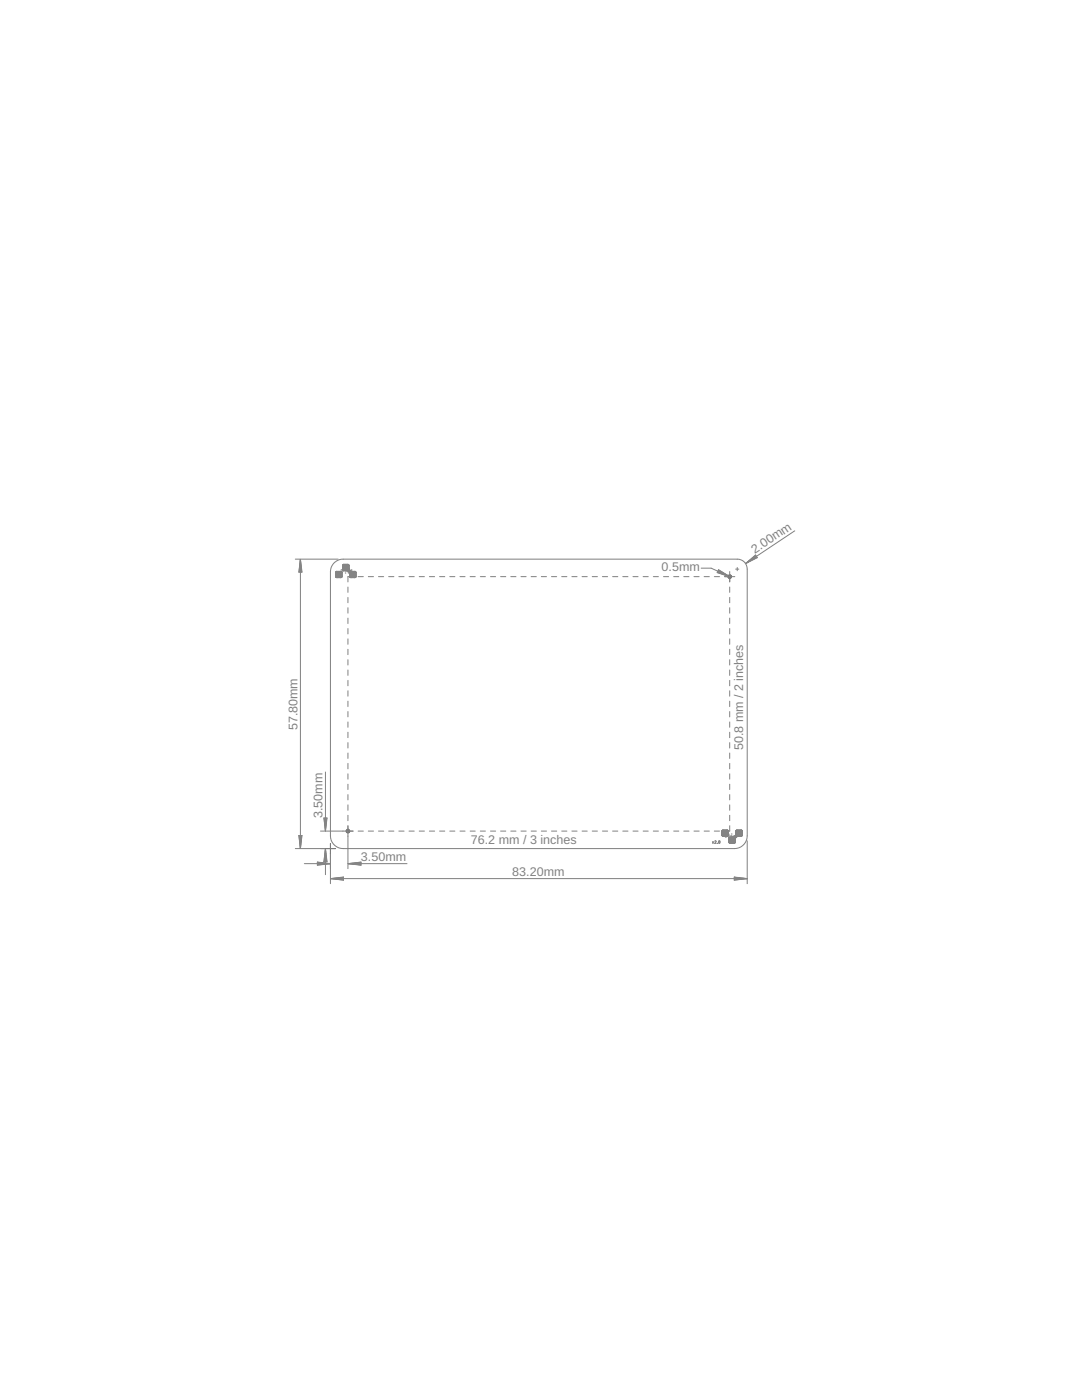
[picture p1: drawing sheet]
<svg xmlns="http://www.w3.org/2000/svg" width="216mm" height="279mm" viewBox="0 0 216 279" stroke-linecap="round" stroke-linejoin="round" font-family="sans-serif">
<g fill="none" stroke="#808080" stroke-width=".2">
<path d="M67 114.3v.7M67 115v.2M67 115.1h1.2M67 115h1.2M67 114.9h1.2M67 114.8h1.2M67 114.7h1.2M67 114.6h1.2M67 114.5h1.2M67 114.4h1.2M67 114.3h1.2M67 114.2h1.2"/>
<path d="M67 115.2l.2 .1 1-.1M67 114.2v.1M67 115.2h1.2M67 114.1h1.2M67.1 114.1l-.1 .1M67.1 114h1M67.1 114v.1M67.2 114h-.1M68.1 114h.1M68.1 114l.1 .1M68.2 114.1v.1M68.2 115.2h.1"/>
<path d="M68.2 114.2h.1M68.2 115.1v.1M68.2 114.2v.9M68.4 112.9v.7l.2 .3M68.4 113.7h1.3M68.4 113.6h1.3M68.4 113.5h1.3M68.4 113.4h1.2M68.4 113.3h1.2M68.4 113.2h1.2M68.4 113.1h1.2M68.4 113h1.2"/>
<path d="M68.4 112.9h1.2M68.4 112.8h1.2M68.4 113.8h1.4M68.4 112.7h1.2M68.5 112.7h1.1M68.5 112.7l-.1 .2M68.5 113.8h1.3M68.5 113.9h1.4M69.3 113.9l.4 .3M69.3 113.9h.6M69.4 114h.8M69.6 114h1.3"/>
<path d="M69.6 112.7v.1M69.6 114.1h1.4M69.6 114.2h1.4M69.6 112.8v.6M69.6 113.4l.1 .1M69.7 114.2h1.3M69.7 113.5v.2M69.7 114.2v.1M69.7 114.3h1.3M69.7 114.3l.1 .2M69.7 114.4h1.3M69.7 113.7l.1 .1"/>
<path d="M69.8 115.1h1.2M69.8 115h1.2M69.8 114.9h1.2M69.8 114.8h1.2M69.8 114.7h1.2M69.8 114.6h1.2M69.8 114.5h1.2M69.8 114.4h1.2M69.8 115.1v.1M69.8 114.5v.6M69.8 115.2l.2 .1 1-.1M69.8 115.2h1.2"/>
<path d="M69.8 113.8l.1 .1M69.9 113.9l.4 .1M70.8 114h.1M70.9 114l.1 .1M71 114.1v.1M71 114.2h.1M71 115.2h.1M71 114.2v.9M71 115.1v.1M142.2 168l.1 .3 .1-.3M142.6 167.9h.3l-.3 .4h.3M143.1 168.3h.1"/>
<path d="M143.2 168.3h.1M143.4 167.9l.1-.1a.21 .21 0 0 1 .2 .2 .21 .21 0 0 1-.3 .2zM143.6 167.9l-.2 .3M144 165.9v.7M144 166.6l.1 .1M144 166.6h1.3M144 166.5h1.3M144 166.4h1.3M144 166.3h1.3M144 166.2h1.3M144 166.1h1.3M144 166h1.3"/>
<path d="M144 165.9h1.3M144 165.8h1.3M144.1 166.7v.1M144.1 166.7h1.2M144.1 165.8l-.1 .1M144.1 166.8h.1M144.1 166.8h1.2M144.1 165.8h1.2M144.1 166.8h1.1M144.1 166.8l.1 .1M144.1 165.7h1.1M144.2 165.7l-.1 .1"/>
<path d="M144.2 165.7h1M144.2 166.9h1M145.2 165.7h.1M145.2 165.7l.1 .1M145.2 166.8l-1 .1M145.3 165.8h.1M145.3 166.8h-.1M145.3 165.8v1M145.4 167.3v.7M145.4 168l.1 .2M145.4 168.1h1.3M145.4 168h1.3"/>
<path d="M145.4 167.9h1.3M145.4 167.8h1.3M145.4 167.7h1.3M145.4 167.6h1.3M145.4 167.5h1.3M145.4 167.4h1.3M145.4 167.3h1.3M145.4 167.3h1.4M145.5 168.1h1.2M145.5 167.2h1.3M145.5 168.2h.1M145.5 167.2l-.1 .1"/>
<path d="M145.5 168.2h1.2M145.5 168.2l.1 .1M145.5 168.3h1.1M145.6 168.3h.9M145.6 167h1.4M146.4 167h.6M146.5 167h.6M146.6 166.9l-1.1 .3M146.6 166.9h1.4M146.6 168.2l-.1 .1M146.7 166.8h1.3M146.7 168.2h-.1"/>
<path d="M146.7 166.8h1.4M146.7 168.1v.1M146.7 167.5v.6M146.7 167.4v.1M146.7 166.8l-.1 .1M146.7 166.7h1.4M146.7 167.3v.1M146.8 166.7h1.3M146.8 166.6h1.3M146.8 167.2l-.1 .1M146.8 166.5h1.3M146.8 166.4h1.3"/>
<path d="M146.8 166.3h1.3M146.8 166.2h1.3M146.8 166.1h1.3M146.8 166h1.3M146.8 165.9h1.3M146.8 165.8h1.3M146.8 165.8v.7M146.8 166.5l-.1 .3M146.9 165.8h1.2M146.9 165.8h-.1M146.9 167.1l-.1 .1M146.9 167.1h-1.4"/>
<path d="M146.9 165.7h1.1M147 165.7h1M147 165.7l-.1 .1M147.1 167l-.2 .1M147.3 166.9l-.2 .1M148 166.9h-1.4M148 165.7h.1M148 166.8v.1M148 165.7l.1 .1M148.1 166.8h-.1M148.1 165.8h.1M148.1 165.8v1"/>
</g>
<g fill="#808080" stroke="#808080" stroke-width=".2">
<circle cx="69.4" cy="165.9" r=".36"/>
<circle cx="145.6" cy="115.1" r=".36"/>
</g>
<path d="M64.9 169.4h2.1M65.9 168.3v2.1" fill="none" stroke="#000" stroke-width=".2"/>
<g fill="none" stroke="#7f7f7f" stroke-width=".2">
<path d="M66.5 112.5l.3-.3a2.47 2.47 0 0 1 1.7-.6h78.6a1.95 1.95 0 0 1 2 2v53.2a2.54 2.54 0 0 1-2.5 2.6h-78.1a2.54 2.54 0 0 1-2.6-2.6v-52.7a2.47 2.47 0 0 1 .6-1.6z"/>
<circle cx="69.4" cy="165.9" r=".25"/>
</g>
<circle cx="69.4" cy="165.9" r=".25" fill="#fff" stroke="#000" stroke-width=".2"/>
<circle cx="145.6" cy="115.1" r=".25" fill="none" stroke="#7f7f7f" stroke-width=".2"/>
<circle cx="145.6" cy="115.1" r=".25" fill="#fff" stroke="#000" stroke-width=".2"/>
<g fill="none" stroke="#808080" stroke-width=".2">
<path d="M58.9 111.6h8.6M59.9 111.7v57.6M59.9 111.7l.4 2.5h-.7zM59.9 111.7l-.1 2.5M59.9 111.7l.2 2.5M59.9 111.7l-.2 2.5M59.9 111.7l.3 2.5M69.4 117.2v1M69.4 119.2v1.1M70.5 115.1h-1.1v1M71.5 115.1h1M73.5 115.1h1"/>
<path d="M75.5 115.1h1.1M77.6 115.1h1M79.6 115.1h1M81.6 115.1h1.1M83.7 115.1h1M85.7 115.1h1M87.7 115.1h1.1M89.7 115.1h1.1M91.8 115.1h1M93.8 115.1h1M95.8 115.1h1.1M97.9 115.1h1"/>
<path d="M99.9 115.1h1M101.9 115.1h1.1M103.9 115.1h1.1M106 115.1h1M108 115.1h1.1M110 115.1h1.1M112.1 115.1h1M114.1 115.1h1M116.1 115.1h1.1M118.2 115.1h1M120.2 115.1h1M122.2 115.1h1.1"/>
<path d="M124.3 115.1h1M126.3 115.1h1M128.3 115.1h1M130.4 115.1h1M132.4 115.1h1M134.4 115.1h1M136.4 115.1h1.1M138.5 115.1h1M139.9 113.4h2l3.7 1.7M140.5 115.1h1M142.5 115.1h1.1M143.1 114.2l2.5 .9"/>
<path d="M143.2 114.1l2.4 1M143.3 113.9l2.3 1.2M143.4 113.7l2.2 1.4M143.4 113.7l2.2 1.4-2.5-.8zM144.6 115.1h2M145.6 114.1v2M145.6 117.2v1M145.6 119.2v1.1M146.8 113.6h.6M147.1 113.3v.6M148.8 112.4l1.9-1.6 .4 .5zM150.8 110.8l-2 1.6"/>
<path d="M150.9 110.9l-2.1 1.5M151 111.1l-2.2 1.3M151.1 111.3l-2.3 1.1M158.6 105.9l-9.8 6.5M69.4 121.3v1.1M69.4 123.4v1M69.4 125.4v1.1M69.4 127.5v1.1M69.4 129.6v1M69.4 131.7v1M69.4 133.7v1.1M69.4 135.8v1.1"/>
<path d="M69.4 137.9v1M69.4 139.9v1.1M145.6 121.3v1.1M145.6 123.4v1M145.6 125.4v1.1M145.6 127.5v1.1M145.6 129.6v1M145.6 131.7v1M145.6 133.7v1.1M145.6 135.8v1.1M145.6 137.9v1M145.6 139.9v1.1"/>
<path d="M64.9 154.1v11.7M69.4 142v1.1M69.4 144.1v1M69.4 146.1v1.1M69.4 148.2v1.1M69.4 150.3v1.1M69.4 152.4v1M69.4 154.4v1.1M69.4 156.5v1.1M69.4 158.6v1M145.6 142v1.1M145.6 144.1v1"/>
<path d="M145.6 146.1v1.1M145.6 148.2v1.1M145.6 150.3v1.1M145.6 152.4v1M145.6 154.4v1.1M145.6 156.5v1.1M145.6 158.6v1M58.9 169.4h6M59.6 166.8h.7l-.4 2.5zM59.7 166.8l.2 2.5M59.8 166.8l.1 2.5M60.1 166.8l-.2 2.5"/>
<path d="M60.2 166.8l-.3 2.5M60.7 172.4h5.2M63.3 172l2.6 .4-2.6 .3zM63.3 172.2l2.6 .2M63.3 172.1l2.6 .3M63.9 165.9h6.6M64.6 163.3h.7l-.4 2.5zM64.7 163.3l.2 2.5M64.8 163.3l.1 2.5M64.9 169.4v5.2M64.9 169.4l.4 2.6h-.7zM64.9 169.4l-.1 2.6"/>
<path d="M64.9 169.4l.2 2.6M64.9 169.4l-.2 2.6M64.9 169.4l.3 2.6M65.1 163.3l-.2 2.5M65.2 163.3l-.3 2.5M65.9 172.4l-2.6 .1M65.9 172.4l-2.6 .2M65.9 170.3v6.1M66 175.3h83M66 175.3l2.5-.3v.7zM66 175.3l2.5 .2M68.5 175.2l-2.5 .1"/>
<path d="M68.5 175.1l-2.5 .2M69.4 160.6v1.1M69.4 162.7v1.1M69.4 164.8v8.6M69.5 172.4h11.7M69.5 172.4l2.5-.4v.7zM69.5 172.4l2.5 .1M69.5 172.4l2.5 .2M71.5 165.9h1M72 172.2l-2.5 .2M72 172.1l-2.5 .3M73.5 165.9h1"/>
<path d="M75.5 165.9h1.1M77.6 165.9h1M79.6 165.9h1M81.6 165.9h1.1M83.7 165.9h1M85.7 165.9h1M87.7 165.9h1.1M89.7 165.9h1.1M91.8 165.9h1M93.8 165.9h1M95.8 165.9h1.1M97.9 165.9h1"/>
<path d="M99.9 165.9h1M101.9 165.9h1.1M103.9 165.9h1.1M106 165.9h1M108 165.9h1.1M110 165.9h1.1M112.1 165.9h1M114.1 165.9h1M116.1 165.9h1.1M118.2 165.9h1M120.2 165.9h1M122.2 165.9h1.1"/>
<path d="M124.3 165.9h1M126.3 165.9h1M128.3 165.9h1M130.4 165.9h1M132.4 165.9h1M134.4 165.9h1M136.4 165.9h1.1M138.5 165.9h1M140.5 165.9h1M142.5 165.9h1.1M145.6 164.8v1.1h-1M145.6 160.6v1.1"/>
<path d="M145.6 162.7v1.1M146.5 175l2.5 .3-2.5 .4zM146.5 175.2l2.5 .1M146.5 175.1l2.5 .2M149 175.3l-2.5 .2M149.1 167.8v8.6"/>
</g>
<g font-size="2.5" fill="#808080">
<text x="132" y="114">0.5mm</text>
<text x="150.6" y="110.6" transform="rotate(-34 150.6 110.6)">2.00mm</text>
<text x="59.4" y="145.8" transform="rotate(-90 59.4 145.8)">57.80mm</text>
<text x="148.3" y="149.8" transform="rotate(-90 148.3 149.8)">50.8 mm / 2 inches</text>
<text x="64.4" y="163.3" transform="rotate(-90 64.4 163.3)">3.50mm</text>
<text x="72" y="171.8">3.50mm</text>
<text x="93.9" y="168.4">76.2 mm / 3 inches</text>
<text x="102.2" y="174.8">83.20mm</text>
</g>
<g font-size="1.4" fill="#808080">
<text x="67.9" y="114.6">FR1</text>
<text x="147.1" y="166.3" transform="rotate(-180 147.1 166.3)">FR1</text>
</g>
</svg>
